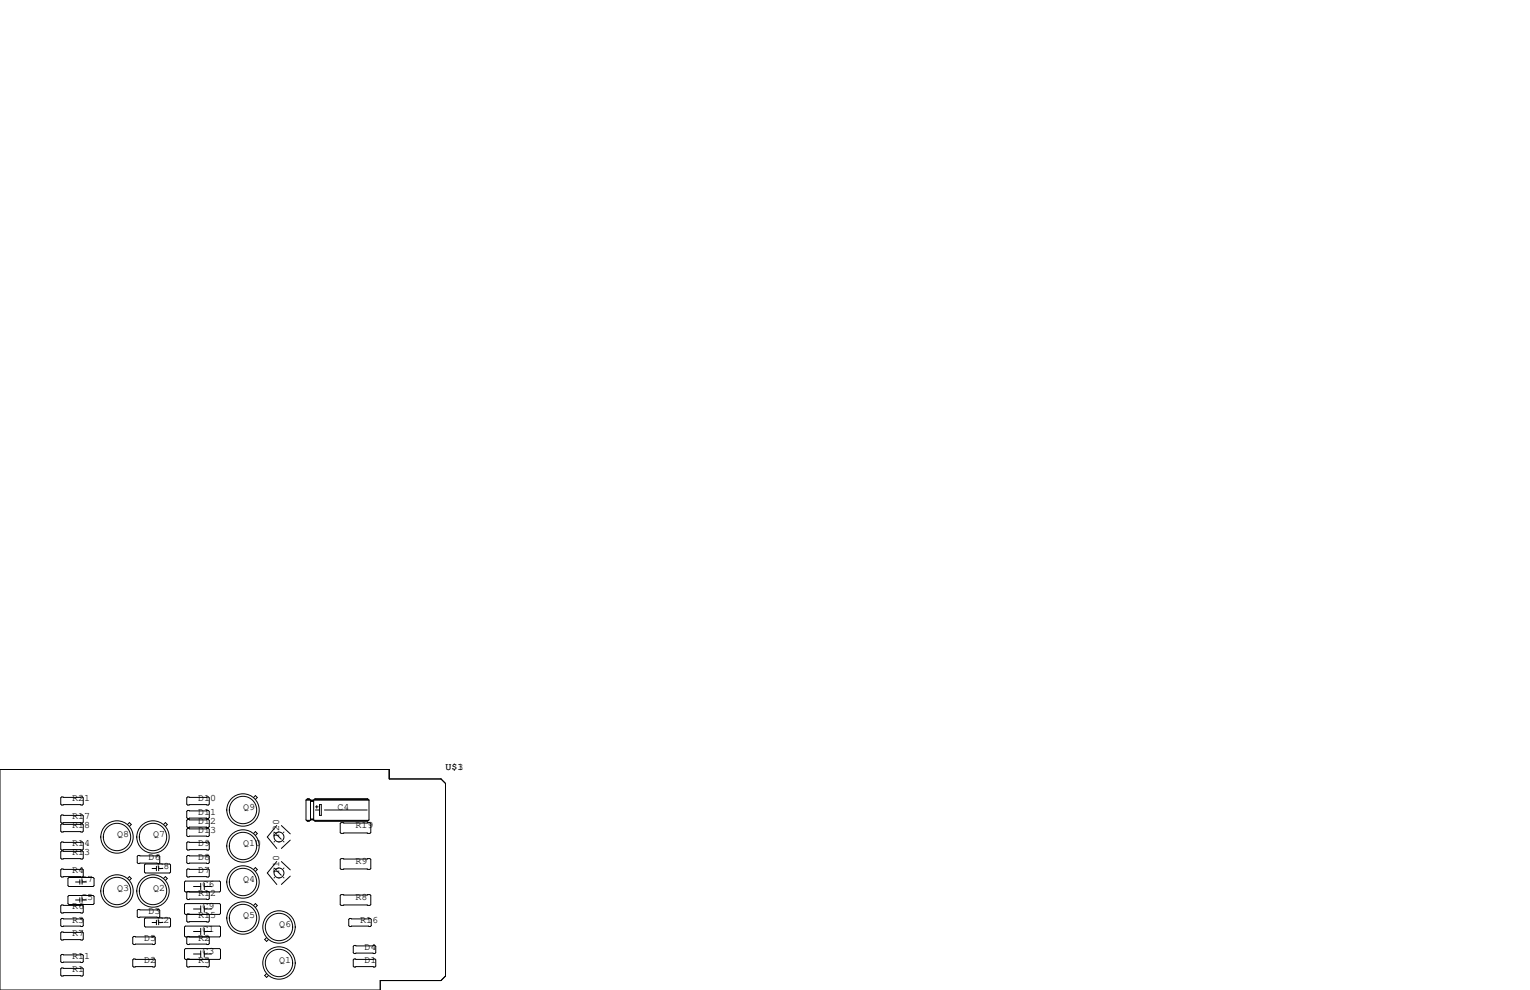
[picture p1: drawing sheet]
<svg xmlns="http://www.w3.org/2000/svg" width="432mm" height="279mm" viewBox="0 0 432 279" stroke-linecap="round" stroke-linejoin="round" font-family="sans-serif">
<g fill="none" stroke="#000" stroke-width=".28">
<path d="M0 217.2h109.9v2.6h14.6l1.2 1.3v54.4l-1.2 1.2h-17.2v2.7h-107.3zM17.4 230h5.8l.3 .3v1.7l-.3 .3h-5.8l-.3-.3v-1.7zM17.4 224.9h5.8l.3 .3v1.7l-.3 .3h-5.8l-.3-.3v-1.7zM17.4 232.5h5.8l.3 .3v1.8l-.3 .2h-5.8l-.3-.2v-1.8zM17.4 237.6h5.8l.3 .3v1.7l-.3 .3h-5.8l-.3-.3v-1.7zM36 232.7l.5-.5 .6 .5-.6 .5M46.2 232.7l.5-.5 .5 .5-.5 .5M53 224.9h5.8l.3 .3v1.7l-.3 .3h-5.8l-.3-.3v-1.7zM53 228.7h5.8l.3 .3v1.8l-.3 .2h-5.8l-.3-.2v-1.8zM53 231.3h5.8l.3 .2v1.8l-.3 .3h-5.8l-.3-.3v-1.8zM53 233.8h5.8l.3 .3v1.7l-.3 .3h-5.8l-.3-.3v-1.7zM53 237.6h5.8l.3 .3v1.7l-.3 .3h-5.8l-.3-.3v-1.7z"/>
<path d="M71.6 225.1l.5-.6 .5 .6-.5 .5M71.6 235.2l.5-.5 .5 .5-.5 .6M77.3 234.8l.2 .1M77.5 237.5l-.2 .1M78.1 233l-2.7 3.2 2.7 3.3M78.1 235.6l1.3 1.3M79.4 233l2.5 2.3M80 237.5l.1 .1M80.1 234.8l-.1 .1M81.9 237.1l-2.5 2.3M86.4 225.8v5.6l.3 .4h.5l.4-.4M86.4 225.8l.3-.4h.5l.4 .4v5.6"/>
<path d="M86.4 225.8h17.7M86.5 231.5h1M86.6 225.7h.8M86.7 225.6h.5M86.7 231.6h.5M87.6 231.4h.9M87.6 226.2h.9M87.6 231.1h.9M87.8 231.3h.6M87.8 225.9h.6M87.8 226.1h.6M88.6 231.5h15.4"/>
<path d="M88.8 225.7h15.1M88.9 225.6h14.9M88.9 231.6h14.9M89 227.7h.8M89 228.6h1.2M89.4 227.3v.8M90.2 227.1h.5v3h-.5zM91.6 228.6h12M96 232.4l.3-.2h8.1l.2 .2v2.5l-.2 .3h-8.1l-.3-.3zM104.1 225.8l-.3-.4h-14.9l-.4 .4v5.6M104.1 225.8v5.6l-.3 .4h-14.9l-.4-.4M17.4 259.2h5.8l.3 .3v1.7l-.3 .3h-5.8l-.3-.3v-1.7z"/>
<path d="M17.4 240.2h5.8l.3 .2v1.8l-.3 .2h-5.8l-.3-.2v-1.8zM17.4 245.2h5.8l.3 .3v1.8l-.3 .2h-5.8l-.3-.2v-1.8zM17.4 255.4h5.8l.3 .3v1.7l-.3 .3h-5.8l-.3-.3v-1.7zM19.2 247.9l.2-.3h6.9l.2 .3v2l-.2 .3h-6.9l-.2-.3zM19.2 253l.2-.3h6.9l.2 .3v2l-.2 .3h-6.9l-.2-.3zM21.3 254h1.2M21.3 248.9h1.2M22.5 248.3v1.3M22.5 253.4v1.2M23.2 248.3v1.3M23.2 253.4v1.2M23.2 254h1.2"/>
<path d="M23.2 248.9h1.2M36 247.9l.5-.5 .6 .5-.6 .6M38.7 256.9l.3-.2h5.8l.3 .2v1.8l-.3 .3h-5.8l-.3-.3zM39 241.4h5.8l.3 .3v1.8l-.3 .2h-5.8l-.3-.2v-1.8zM40.8 244.1l.2-.3h6.9l.2 .3v2l-.2 .3h-6.9l-.2-.3zM40.8 259.3l.2-.2h6.9l.2 .2v2.1l-.2 .2h-6.9l-.2-.2zM42.9 245.1h1.2M44.1 244.5v1.2M44.1 259.7v1.3M44.8 244.5v1.2M44.8 259.7v1.3M44.8 245.1h1.2"/>
<path d="M46.2 247.9l.5-.5 .5 .5-.5 .6M52.1 248.9l.2-.2h9.7l.2 .2v2.6l-.2 .2h-9.7l-.2-.2zM52.1 255.3l.2-.3h9.7l.2 .3v2.5l-.2 .3h-9.7l-.2-.3zM52.7 245.5l.3-.3h5.8l.3 .3v1.8l-.3 .2h-5.8l-.3-.2zM53 241.4h5.8l.3 .3v1.8l-.3 .2h-5.8l-.3-.2v-1.8zM53.5 251.7l-.5-.1-.3 .2v1.8l.3 .3h5.8l.3-.3v-1.8l-.3-.2-.5 .1M53.5 258.1l-.5-.2-.3 .3v1.8l.3 .2h5.8l.3-.2v-1.8l-.3-.3-.5 .2M54.6 256.5h2M54.6 250.2h2M56.6 249.3v1.8M56.6 255.7v1.7M57.7 249.3v1.8"/>
<path d="M57.7 255.7v1.7M57.7 256.5h2M57.7 250.2h2M71.6 245.4l.5-.5 .5 .5-.5 .5M71.6 255.5l.5-.5 .5 .5-.5 .6M77.3 245l.2 .1M77.5 247.6l-.2 .2M78.1 243.1l-2.7 3.3 2.7 3.2M78.1 245.7l1.3 1.3M79.4 243.2l2.5 2.3M80 247.6l.1 .2M80.1 245l-.1 .1"/>
<path d="M81.9 247.3l-2.5 2.3M96 242.6l.3-.3h8.1l.2 .3v2.5l-.2 .3h-8.1l-.3-.3zM96 252.7l.3-.2h8.1l.2 .2v2.6l-.2 .2h-8.1l-.3-.2zM98.4 259.5l.3-.3h5.8l.3 .3v1.7l-.3 .3h-5.8l-.3-.3zM17.1 273.4l.3-.2h5.8l.3 .2v1.8l-.3 .3h-5.8l-.3-.3zM17.4 263h5.8l.3 .3v1.7l-.3 .3h-5.8l-.3-.3v-1.7zM17.4 269.4h5.8l.3 .2v1.8l-.3 .3h-5.8l-.3-.3v-1.8zM37.5 270.9l.2-.3h5.9l.2 .3v1.8l-.2 .2h-5.9l-.2-.2zM37.5 264.5l.2-.2h5.9l.2 .2v1.8l-.2 .3h-5.9l-.2-.3zM42.9 260.3h1.2M44.8 260.3h1.2M52.1 268l.2-.3h9.7l.2 .3v2.5l-.2 .3h-9.7l-.2-.3z"/>
<path d="M52.1 261.6l.2-.2h9.7l.2 .2v2.6l-.2 .2h-9.7l-.2-.2zM53.5 264.4l-.5-.1-.3 .2v1.8l.3 .3h5.8l.3-.3v-1.8l-.3-.2-.5 .1M53.5 270.8l-.5-.2-.3 .3v1.8l.3 .2h5.8l.3-.2v-1.8l-.3-.3-.5 .2M54.6 269.2h2M54.6 262.9h2M56.6 262v1.8M56.6 268.4v1.7M57.7 269.2h2M57.7 262v1.8M57.7 268.4v1.7M57.7 262.9h2M75.2 274.8l-.5 .5 .5 .5 .6-.5"/>
<path d="M75.2 264.6l-.5 .6 .5 .5 .6-.5M99.7 270.9l.2-.3h5.9l.2 .3v1.8l-.2 .2h-5.9l-.2-.2zM99.7 267.1l.2-.3h5.9l.2 .3v1.8l-.2 .2h-5.9l-.2-.2z"/>
<circle cx="33" cy="236.2" r="4.6"/>
<circle cx="33" cy="236.2" r="3.9"/>
<circle cx="43.2" cy="236.2" r="4.6"/>
<circle cx="43.2" cy="236.2" r="3.9"/>
<circle cx="68.6" cy="238.8" r="4.6"/>
<circle cx="68.6" cy="228.6" r="4.6"/>
<circle cx="68.6" cy="238.8" r="3.9"/>
<circle cx="68.6" cy="228.6" r="3.9"/>
<circle cx="78.7" cy="236.2" r="1.4"/>
<circle cx="33" cy="251.5" r="4.6"/>
<circle cx="33" cy="251.5" r="3.9"/>
<circle cx="43.2" cy="251.5" r="3.9"/>
<circle cx="43.2" cy="251.5" r="4.6"/>
<circle cx="68.6" cy="248.9" r="3.9"/>
<circle cx="68.6" cy="259.1" r="3.9"/>
<circle cx="68.6" cy="248.9" r="4.6"/>
<circle cx="68.6" cy="259.1" r="4.6"/>
<circle cx="78.7" cy="246.4" r="1.4"/>
<circle cx="78.7" cy="261.6" r="4.6"/>
<circle cx="78.7" cy="271.8" r="4.6"/>
<circle cx="78.7" cy="271.8" r="3.9"/>
<circle cx="78.7" cy="261.6" r="3.9"/>
</g>
<g font-size="2.8">
<text x="125.7" y="217.2">U$3</text>
<text x="125.7" y="217.2">U$1</text>
<text x="20.3" y="226.1">R21</text>
<text x="55.9" y="226.1">D10</text>
<text x="20.3" y="231.1">R17</text>
<text x="20.3" y="233.7">R18</text>
<text x="55.9" y="229.9">D11</text>
<text x="55.9" y="232.4">D12</text>
<text x="68.6" y="228.6">Q9</text>
<text x="95.2" y="228.6">C4</text>
<text x="100.3" y="233.7">R19</text>
<text x="20.3" y="238.8">R14</text>
<text x="33" y="236.2">Q8</text>
<text x="43.2" y="236.2">Q7</text>
<text x="55.9" y="238.8">D9</text>
<text x="55.9" y="234.9">D13</text>
<text x="68.6" y="238.8">Q10</text>
<text x="78.7" y="236.2" transform="rotate(-90 78.7 236.2)">R20</text>
<text x="20.3" y="241.3">R13</text>
<text x="41.9" y="242.6">D6</text>
<text x="44.4" y="245.1">C8</text>
<text x="55.9" y="242.6">D8</text>
<text x="100.3" y="243.8">R9</text>
<text x="20.3" y="246.4">R4</text>
<text x="22.9" y="248.9">C7</text>
<text x="33" y="251.5">Q3</text>
<text x="43.2" y="251.5">Q2</text>
<text x="55.9" y="246.4">D7</text>
<text x="57.1" y="250.2">C6</text>
<text x="68.6" y="248.9">Q4</text>
<text x="78.7" y="246.4" transform="rotate(-90 78.7 246.4)">R10</text>
<text x="20.3" y="256.5">R6</text>
<text x="22.9" y="254">C5</text>
<text x="41.9" y="257.8">D3</text>
<text x="55.9" y="252.7">R12</text>
<text x="57.1" y="256.5">C9</text>
<text x="100.3" y="254">R8</text>
<text x="20.3" y="260.3">R3</text>
<text x="44.4" y="260.3">C2</text>
<text x="55.9" y="259.1">R15</text>
<text x="57.1" y="262.9">C1</text>
<text x="68.6" y="259.1">Q5</text>
<text x="78.7" y="261.6">Q6</text>
<text x="101.6" y="260.3">R16</text>
<text x="20.3" y="264.2">R7</text>
<text x="40.6" y="265.4">D5</text>
<text x="55.9" y="265.4">R2</text>
<text x="57.1" y="269.2">C3</text>
<text x="102.9" y="268">D4</text>
<text x="20.3" y="274.3">R1</text>
<text x="20.3" y="270.5">R11</text>
<text x="40.6" y="271.8">D2</text>
<text x="55.9" y="271.8">R5</text>
<text x="78.7" y="271.8">Q1</text>
<text x="102.9" y="271.8">D1</text>
</g>
</svg>
